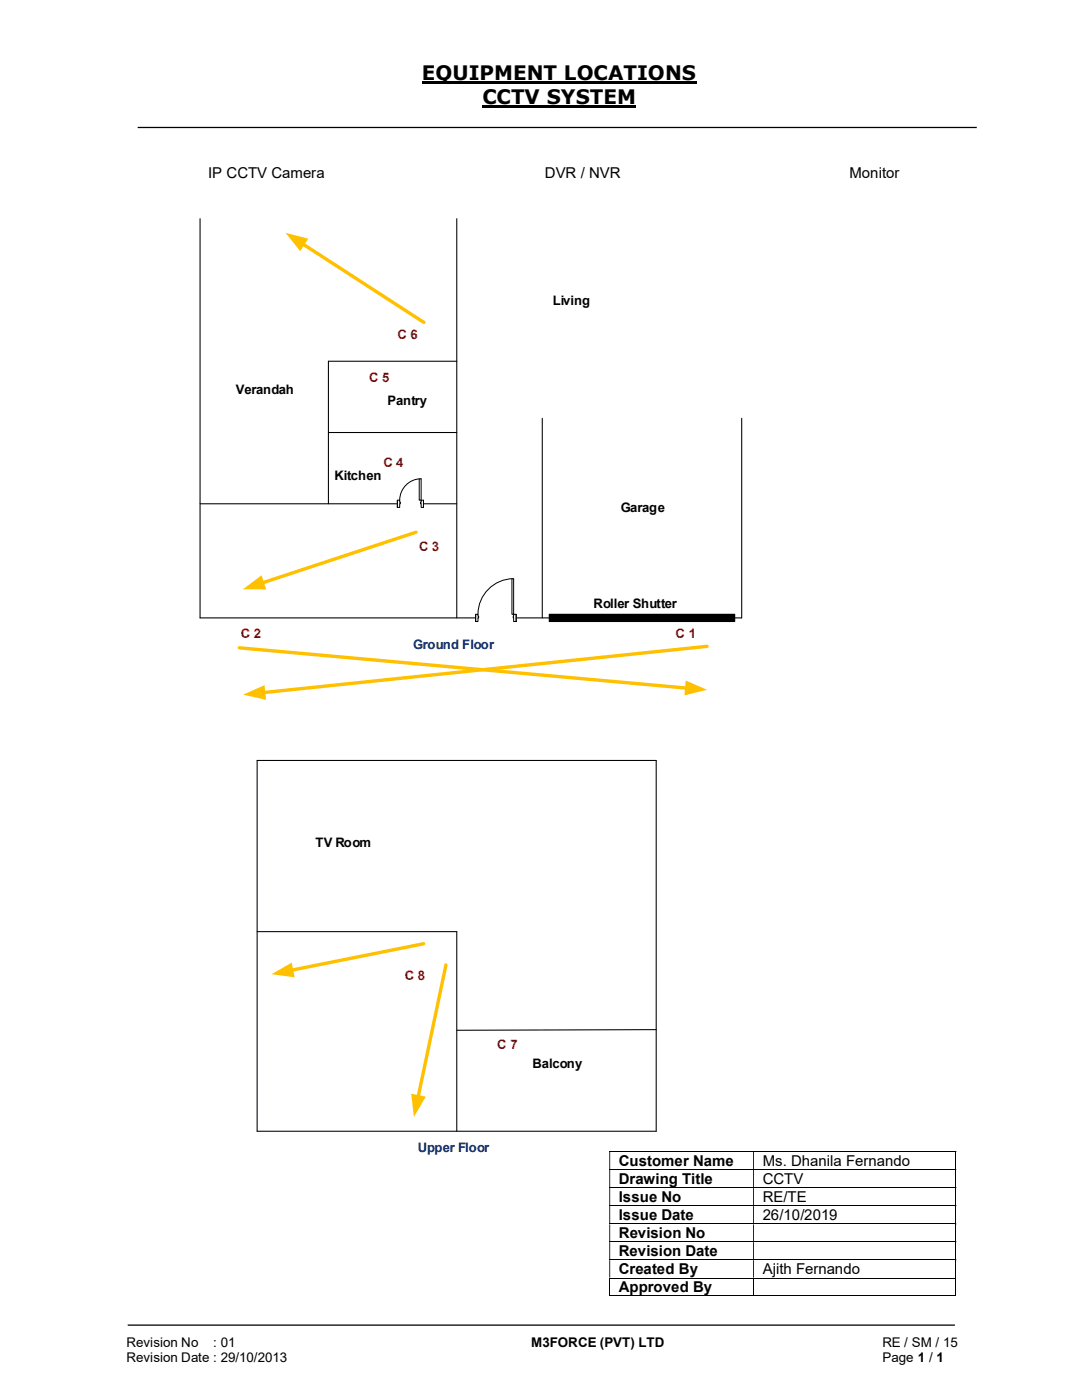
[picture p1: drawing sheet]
<svg xmlns="http://www.w3.org/2000/svg" width="216mm" height="279mm" viewBox="0 0 216 279" stroke-linecap="round" stroke-linejoin="round" font-family="sans-serif">
<path d="M84.2 16.5h54.8M96.3 21.3h30.7" fill="none" stroke="#000" stroke-width=".42"/>
<path d="M27.5 25.4h167.4M25.5 264.5h165" fill="none" stroke="#000" stroke-width=".25"/>
<g fill="none" stroke="#000" stroke-width=".2">
<path d="M121.6 229.8h69.1M121.6 233.4h69.1M121.6 237h69.1M190.8 229.9v3.4M190.8 233.5v3.4M190.8 237.1v3.4M121.6 240.6h69.1M121.6 244.3h69.1M121.6 247.8h69.1M121.6 251.4h69.1M121.6 255.1h69.1M121.6 258.6h28.7"/>
<path d="M121.7 255.1v3.6M150.4 255.1v3.6M150.5 258.6h40.2M190.8 240.7v3.5M190.8 244.3v3.4M190.8 247.9v3.4M190.8 251.5v3.5M190.8 255.1v3.6"/>
</g>
<g fill="#000">
<path d="M109.6 122.6h37v1.4h-37z" fill-rule="evenodd"/>
<path d="M190.7 229.7h.1v.2h-.1zM121.6 229.9h.2v3.4h-.2zM150.3 229.9h.2v3.4h-.2z" fill-rule="evenodd"/>
<path d="M190.7 233.3h.1v.2h-.1zM121.6 233.5h.2v3.4h-.2zM150.3 233.5h.2v3.4h-.2z" fill-rule="evenodd"/>
<path d="M190.7 236.9h.1v.2h-.1zM121.6 237.1h.2v3.4h-.2zM150.3 237.1h.2v3.4h-.2z" fill-rule="evenodd"/>
<path d="M190.7 240.5h.1v.2h-.1zM121.6 240.7h.2v3.5h-.2zM150.3 240.7h.2v3.5h-.2z" fill-rule="evenodd"/>
<path d="M190.7 244.2h.1v.1h-.1zM121.6 244.3h.2v3.4h-.2zM150.3 244.3h.2v3.4h-.2z" fill-rule="evenodd"/>
<path d="M190.7 247.7h.1v.2h-.1zM121.6 247.9h.2v3.4h-.2zM150.3 247.9h.2v3.4h-.2z" fill-rule="evenodd"/>
<path d="M190.7 251.3h.1v.2h-.1zM121.6 251.5h.2v3.5h-.2zM150.3 251.5h.2v3.5h-.2z" fill-rule="evenodd"/>
</g>
<path d="M190.7 255h.1v.1h-.1zM190.7 258.6h.1v.1h-.1z" fill="#000"/>
<path d="M39.9 43.6v79.7M65.5 86.3h25.6M39.9 100.5h51.2M109.6 122.6h37v1.4h-37zM130.9 151.8h-79.6v74h79.6M51.3 185.9h39.8v39.9M130.9 205.5l-39.8 .1" fill="none" stroke="#000" stroke-width=".21"/>
<path d="M84.5 188.3l-26.4 5.3" fill="none" stroke="#ffc000" stroke-width=".68"/>
<path d="M54.1 194.4l4.1-2.3 .6 2.9z" fill="#ffc000"/>
<path d="M108.2 83.5v39.8M148 83.5v39.8h-108.1" fill="none" stroke="#000" stroke-width=".21"/>
<path d="M79.3 99.8h5.2v1.5h-5.2z" fill="#fff"/>
<path d="M79.3 99.8h5.2v1.5h-5.2z" fill="none" stroke="#fff" stroke-width=".2"/>
<path d="M84 99.8v1.5h.5v-1.5zM79.3 99.8h.5v1.5h-.5z" fill-rule="evenodd" fill="#fff"/>
<path d="M79.8 100.2v-.4h-.5v1.5h.5v-.8M84 100.2v-.4h.5v1.5h-.5v-.8" fill="none" stroke="#000" stroke-width=".2"/>
<path d="M83.9 100.2v.3h.1v-.3zM79.8 100.2h.1v.3h-.1z" fill-rule="evenodd" fill="#fff"/>
<path d="M79.3 99.8v1.5M84 95.5a4.3 4.3 0 0 0-4.2 4.3M84.5 99.8v1.5M79.8 100.2h.1v.3h-.1M84 100.2h-.1v.3h.1" fill="none" stroke="#000" stroke-width=".2"/>
<path d="M83.7 95.5h.3v4.3h-.3z" fill-rule="evenodd" fill="#fff"/>
<path d="M83.7 95.5h.3v4.3h-.3z" fill="none" stroke="#000" stroke-width=".2"/>
<path d="M91.1 43.6v79.7M91.1 72.1h-25.6v28.4M130.9 151.8v74" fill="none" stroke="#000" stroke-width=".21"/>
<path d="M89 192.6l-5.6 26.3" fill="none" stroke="#ffc000" stroke-width=".68"/>
<path d="M82 218.3l3 .6-2.4 4z" fill="#ffc000"/>
<path d="M83 106.2l-30.7 10.1" fill="none" stroke="#ffc000" stroke-width=".68"/>
<path d="M48.5 117.6l3.7-2.8 .9 2.8z" fill="#ffc000"/>
<path d="M60.4 48.7l24.2 15.6" fill="none" stroke="#ffc000" stroke-width=".68"/>
<path d="M57 46.5l4.5 1.1-1.6 2.5z" fill="#ffc000"/>
<path d="M47.8 129.3l89.3 8" fill="none" stroke="#ffc000" stroke-width=".68"/>
<path d="M136.8 135.8l4.3 1.9-4.5 1.1z" fill="#ffc000"/>
<path d="M141.1 129l-88.5 9.2" fill="none" stroke="#ffc000" stroke-width=".68"/>
<path d="M48.5 138.6l4.3-1.9 .3 3z" fill="#ffc000"/>
<path d="M94.9 122.6h8.1v1.5h-8.1z" fill="#fff"/>
<path d="M94.9 122.6h8.1v1.5h-8.1z" fill="none" stroke="#fff" stroke-width=".2"/>
<path d="M102.5 122.6v1.4h.5v-1.4zM94.9 122.6h.5v1.4h-.5z" fill-rule="evenodd" fill="#fff"/>
<path d="M95.4 122.9v-.3h-.5v1.4h.5v-.7M102.5 122.9v-.3h.5v1.4h-.5v-.7" fill="none" stroke="#000" stroke-width=".2"/>
<path d="M102.4 122.9l.1 .4zM95.4 122.9h.1v.4h-.1z" fill-rule="evenodd" fill="#fff"/>
<path d="M102.5 115.5a7.1 7.1 0 0 0-7.1 7.1M94.9 122.6v1.4M95.4 122.9h.1v.4h-.1M102.5 122.9v.4M103 122.6v1.4" fill="none" stroke="#000" stroke-width=".2"/>
<path d="M102.2 115.5h.3v7.1h-.3z" fill-rule="evenodd" fill="#fff"/>
<path d="M102.2 115.5h.3v7.1h-.3z" fill="none" stroke="#000" stroke-width=".2"/>
<g font-size="4">
<text x="84.2" y="16">EQUIPMENT LOCATIONS</text>
<text x="96.3" y="20.8">CCTV SYSTEM</text>
</g>
<g font-size="3">
<text x="41.6" y="35.5">IP CCTV Camera</text>
<text x="108.7" y="35.5">DVR / NVR</text>
<text x="169.5" y="35.5">Monitor</text>
<text x="123.5" y="232.7">Customer Name</text>
<text x="152.2" y="232.7">Ms. Dhanila Fernando</text>
<text x="123.5" y="236.3">Drawing Title</text>
<text x="123.5" y="239.9">Issue No</text>
<text x="152.2" y="236.3">CCTV</text>
<text x="152.2" y="239.9">RE/TE</text>
<text x="123.5" y="243.5">Issue Date</text>
<text x="152.2" y="243.5">26/10/2019</text>
<text x="123.5" y="247.1">Revision No</text>
<text x="123.5" y="250.7">Revision Date</text>
<text x="123.5" y="254.3">Created By</text>
<text x="123.5" y="257.9">Approved By</text>
<text x="152.2" y="254.3">Ajith Fernando</text>
</g>
<g font-size="2.7">
<text x="25.2" y="268.8">Revision No</text>
<text x="42.6" y="268.8">: 01</text>
<text x="106" y="268.8">M3FORCE (PVT) LTD</text>
<text x="176.1" y="268.8">RE / SM / 15</text>
<text x="25.2" y="271.8">Revision Date : 29/10/2013</text>
<text x="176.1" y="271.8">Page 1 / 1</text>
</g>
<g font-size="2.6">
<text x="110.3" y="60.9">Living</text>
<text x="47.1" y="78.7">Verandah</text>
<text x="77.3" y="80.8">Pantry</text>
<text x="66.7" y="95.8">Kitchen</text>
<text x="123.9" y="102.1">Garage</text>
<text x="118.5" y="121.4">Roller Shutter</text>
<text x="63" y="169">TV Room</text>
<text x="106.3" y="213.1">Balcony</text>
</g>
<g font-size="2.6" fill="#c00000">
<text x="79.3" y="67.6">C 6</text>
<text x="73.7" y="76.2">C 5</text>
<text x="76.5" y="93.2">C 4</text>
<text x="83.6" y="110">C 3</text>
<text x="48" y="127.4">C 2</text>
<text x="134.8" y="127.4">C 1</text>
<text x="80.8" y="195.7">C 8</text>
<text x="99.2" y="209.3">C 7</text>
</g>
<g font-size="2.6" fill="#002060">
<text x="82.5" y="129.6">Ground Floor</text>
<text x="83.4" y="229.8">Upper Floor</text>
</g>
</svg>
